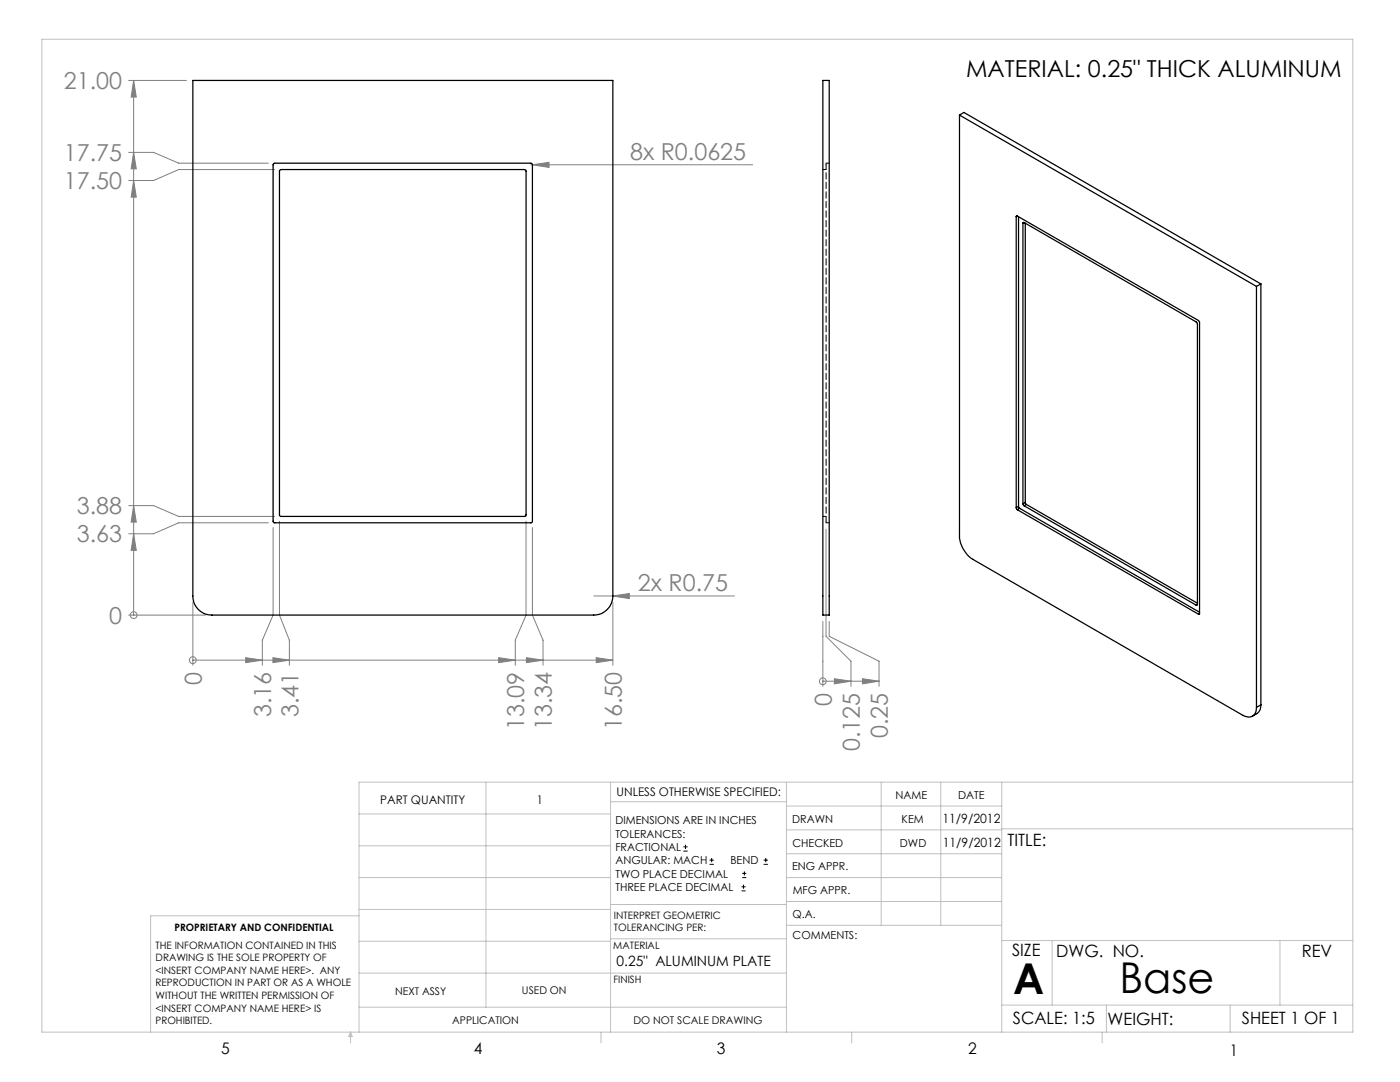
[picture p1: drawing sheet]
<svg xmlns="http://www.w3.org/2000/svg" width="279mm" height="216mm" viewBox="0 0 279 216" stroke-linecap="round" stroke-linejoin="round" font-family="sans-serif">
<g fill="none" stroke="#000" stroke-width=".2">
<path d="M136.4 169.8h.8M136.4 169h.8M136.8 168.6v.8M141.6 172.5h.9M141.6 171.6h.9M142 171.2v.8M148 177.8h.8M148 177h.8M148.1 175.1h.8M148.1 174.3h.8M148.4 176.5v.8M148.6 173.9v.8"/>
<path d="M152.4 172.5h.8M152.4 171.6h.8M152.8 171.2v.8"/>
</g>
<g fill="none" stroke="#808080" stroke-width=".2">
<path d="M25.7 16.1h11.5M26.7 16.1l.5 3.3h-1zM26.7 16.1v106.6M25.7 30.4h5l5 2.2h17.9M26.7 36l.5 3.3h-1zM26.7 30.4l.5 3.3h-1zM54.8 33.8h-19.1l-5 2.2h-5M105.9 32.9h44.3M106.3 32.9l3.3-.5v1zM25.7 100.9h5l5 2.1h19.1M26.7 106.5l.5 3.3h-1zM26.7 100.9l.5 3.3h-1z"/>
<path d="M53.6 104.3h-17.9l-5 2.2h-5M54.5 105.3v17.4l-2.1 5v5.1M55.8 104v18.7l1.9 5v5.1M105 104v18.7l-2.2 5v5.1M106.3 105.3v17.4l2.1 5v5.1M118.5 118.9h28.1M122.3 118.9l3.3-.5v1.1zM164.9 105.6v21.4l4.9 4.9v5M25.7 122.7h15.3M26.7 122.7h.1M38.5 131.7h.1M38.5 120.2v12.6"/>
<path d="M38.5 131.7h83.8M49 131.2l3.4 .5-3.4 .5zM54.5 131.2l3.2 .5-3.2 .5zM99.5 131.2l3.3 .5-3.3 .5zM105.1 131.2l3.3 .5-3.3 .5zM119 131.2l3.3 .5-3.3 .5zM122.3 120.2v12.6M164.2 135.9h.1M164.2 124v12.9M164.2 135.9h11.2M165.5 124v3l9.9 4.9v5M166.5 135.4l3.3 .5-3.3 .6z"/>
<path d="M172.1 135.4l3.3 .5-3.3 .6z"/>
<circle cx="26.7" cy="122.7" r=".68"/>
<circle cx="38.5" cy="131.7" r=".69"/>
<circle cx="164.2" cy="135.9" r=".68"/>
</g>
<g fill="none" stroke="#c0c0c0" stroke-width=".2">
<path d="M8.4 7.8h261.6v198.2h-261.6zM97 156.1v44.9M121.8 156.1v49.9M121.8 160h35.2M157 156.1v49.9M175.9 156.1v28.5M187.7 156.1v28.5M199.9 156.1v49.9M270 156.1h-198.4v49.9M71.6 175.1h50.2M71.6 168.8h50.2M71.6 162.4h50.2"/>
<path d="M157 170.4h42.9M157 165.6h42.9M157 160.8h42.9M157 175.1h42.9M157 179.9h42.9M199.9 165.4h70.1M71.6 194.2h85.4M71.6 187.8h50.2M71.6 181.5h50.2M71.6 182.7h-41.5v23.3M121.8 187.3h35.2M121.8 180.5h35.2"/>
<path d="M157 184.6h42.9M199.9 187.7h70.1M210 187.7v12.9M255.4 187.7v12.9M70 206v2.1M70 206l.3 .8h-.7zM71.6 201h85.4M119.9 206v2.1M170 206v2.1M199.9 200.6h70.1M220 206v2.1M220.8 200.6v5.4"/>
<path d="M245.5 200.6v5.4"/>
</g>
<g fill="#808080">
<path d="M106.3 32.9l3.3-.5v1z"/>
<path d="M122.3 118.9l3.3-.5v1.1z"/>
<path d="M26.7 106.5l.5 3.3h-1zM26.7 100.9l.5 3.3h-1zM26.7 36l.5 3.3h-1zM26.7 30.4l.5 3.3h-1zM26.7 16.1l.5 3.3h-1z"/>
<path d="M166.5 135.4l3.3 .5-3.3 .6zM172.1 135.4l3.3 .5-3.3 .6z"/>
<path d="M49 131.2l3.4 .5-3.4 .5zM54.5 131.2l3.2 .5-3.2 .5zM99.5 131.2l3.3 .5-3.3 .5zM105.1 131.2l3.3 .5-3.3 .5zM119 131.2l3.3 .5-3.3 .5z"/>
</g>
<g fill="none" stroke="#000" stroke-width=".25">
<path d="M38.5 16.1h83.8v102.8a3.8 3.8 0 0 1-3.8 3.8h-76.2a3.8 3.8 0 0 1-3.8-3.8zM164.2 16.1h1.3v106.6h-1.3zM54.6 32.6h51.3l.3 .1v71.5h-51.6l-.1-.1v-71.3zM55.8 34l.3-.2h48.6l.3 .2-.1 69h-49l-.1-.2zM191.5 23v84a5.8 5.8 0 0 0 2.7 4.6l53.8 31.1a1.67 1.67 0 0 0 2 .2 1.67 1.67 0 0 0 .8-1.8M191.5 23l59.3 34.1M191.5 23l.9-.6 59.2 34.3M202.8 43.3v58M203 43.1l36.2 20.9 .2 .2v58.2M203 43.1h-.1l-.1 .2M203 43.1l-.2 .2M203.3 43.3v57.7"/>
<path d="M204.2 44.5v56M204.4 44.4h-.2v.1M204.4 44.4l34.5 20 .1 56.2M204.4 44.4l-.2 .1M204.6 44.5v55.8M250.8 57.1v84M251.6 56.7l-.8 .4M251.6 56.7v84M202.8 101.3l.2 .4M203 101.7l36.2 20.9M203.3 101l.2 .4M203.3 101l-.5 .3"/>
<path d="M203.5 101.4l35.9 20.8M203.5 101.4l-.5 .3M204.2 100.5l.2 .4M204.4 100.9l34.3 19.9M204.6 100.3l.2 .3M204.6 100.3l-.4 .2M204.8 100.6l-.4 .3M204.8 100.6l34.2 19.8M239 120.6l-.1 .2h-.2M239 120.6l-.3 .2M239.4 122.4l-.2 .2M251.6 140.7l-.2 1.1a2.56 2.56 0 0 1-1.5 1.1"/>
<path d="M251.6 140.7l-.8 .4"/>
</g>
<path d="M164.9 32.9v71.1" fill="none" stroke="#000" stroke-width=".2" stroke-dasharray="1.3 .6" stroke-dashoffset=".3"/>
<path d="M164.9 32.6v.3M164.9 33.8h-.7M165.5 32.6h-.6M164.2 103h.7M164.9 104.3h.6M164.9 104v.3" fill="none" stroke="#000" stroke-width=".2" stroke-dasharray="1.3 .6"/>
<g font-size="8.5">
<text x="202.2" y="198.3">A</text>
<text x="223.4" y="198.1">Base</text>
</g>
<g font-size="4.7" fill="#808080">
<text x="12.8" y="17.8">21.00</text>
<text x="12.8" y="32.1">17.75</text>
<text x="125.7" y="31.9">8x R0.0625</text>
<text x="12.8" y="37.8">17.50</text>
<text x="15.3" y="102.6">3.88</text>
<text x="15.3" y="108.2">3.63</text>
<text x="127.3" y="117.9">2x R0.75</text>
<text x="21.8" y="124.5">0</text>
<text x="40.3" y="136.6" transform="rotate(-90 40.3 136.6)">0</text>
<text x="54.1" y="143.1" transform="rotate(-90 54.1 143.1)">3.16</text>
<text x="59.5" y="143.1" transform="rotate(-90 59.5 143.1)">3.41</text>
<text x="166" y="140.8" transform="rotate(-90 166 140.8)">0</text>
<text x="104.6" y="145.7" transform="rotate(-90 104.6 145.7)">13.09</text>
<text x="110.2" y="145.7" transform="rotate(-90 110.2 145.7)">13.34</text>
<text x="124.1" y="145.7" transform="rotate(-90 124.1 145.7)">16.50</text>
<text x="171.6" y="149.9" transform="rotate(-90 171.6 149.9)">0.125</text>
<text x="177.2" y="147.3" transform="rotate(-90 177.2 147.3)">0.25</text>
</g>
<text font-size="4.7" x="192.8" y="15.3">MATERIAL: 0.25&quot; THICK ALUMINUM</text>
<g font-size="3.4">
<text x="201.1" y="168.8">TITLE:</text>
<text x="202" y="190.8">SIZE</text>
<text x="210.8" y="190.9">DWG. NO.</text>
<text x="259.8" y="191">REV</text>
<text x="202.1" y="204.4">SCALE: 1:5</text>
<text x="221" y="204.5">WEIGHT:</text>
<text x="247.8" y="204.4">SHEET 1 OF 1</text>
</g>
<g font-size="3.2">
<text x="44.2" y="210.4">5</text>
<text x="94.6" y="210.3">4</text>
<text x="143.1" y="210.4">3</text>
<text x="193.2" y="210.3">2</text>
<text x="245.4" y="210.6">1</text>
</g>
<text font-size="2.8" x="123.1" y="192.7">0.25&quot; ALUMINUM PLATE</text>
<g font-size="2.5">
<text x="188.1" y="164.2">11/9/2012</text>
<text x="188.1" y="169">11/9/2012</text>
</g>
<g font-size="2.4">
<text x="75.9" y="160.4">PART QUANTITY</text>
<text x="107.1" y="160.4">1</text>
<text x="123.1" y="158.9">UNLESS OTHERWISE SPECIFIED:</text>
</g>
<g font-size="2.2">
<text x="178.7" y="159.4">NAME</text>
<text x="191.2" y="159.4">DATE</text>
<text x="122.8" y="164.5">DIMENSIONS ARE IN INCHES</text>
<text x="122.8" y="167.1">TOLERANCES:</text>
<text x="158.1" y="164.2">DRAWN</text>
<text x="179.9" y="164.2">KEM</text>
<text x="122.8" y="169.8">FRACTIONAL</text>
<text x="122.8" y="172.5">ANGULAR: MACH</text>
<text x="145.8" y="172.5">BEND</text>
<text x="158.1" y="173.7">ENG APPR.</text>
<text x="158.2" y="169.1">CHECKED</text>
<text x="179.6" y="169">DWD</text>
<text x="122.8" y="175.1">TWO PLACE DECIMAL</text>
<text x="122.8" y="177.8">THREE PLACE DECIMAL</text>
<text x="158.2" y="178.4">MFG APPR.</text>
<text x="158.2" y="183.2">Q.A.</text>
<text x="158.2" y="187.4">COMMENTS:</text>
</g>
<g font-size="2.1">
<text x="78.8" y="198.5">NEXT ASSY</text>
<text x="104.2" y="198.4">USED ON</text>
<text x="90.2" y="204.3">APPLICATION</text>
<text x="126.4" y="204.3">DO NOT SCALE DRAWING</text>
</g>
<g font-size="2">
<text x="34.8" y="185.7">PROPRIETARY AND CONFIDENTIAL</text>
<text x="122.5" y="183.3">INTERPRET GEOMETRIC</text>
<text x="122.5" y="185.9">TOLERANCING PER:</text>
<text x="31.1" y="189.3">THE INFORMATION CONTAINED IN THIS</text>
<text x="31.1" y="191.8">DRAWING IS THE SOLE PROPERTY OF</text>
<text x="122.4" y="189.4">MATERIAL</text>
<text x="31.1" y="194.3">&lt;INSERT COMPANY NAME HERE&gt;. ANY</text>
<text x="31.1" y="196.8">REPRODUCTION IN PART OR AS A WHOLE</text>
<text x="122.4" y="196.2">FINISH</text>
<text x="31.1" y="199.4">WITHOUT THE WRITTEN PERMISSION OF</text>
<text x="31.1" y="201.9">&lt;INSERT COMPANY NAME HERE&gt; IS</text>
<text x="31.1" y="204.4">PROHIBITED.</text>
</g>
</svg>
